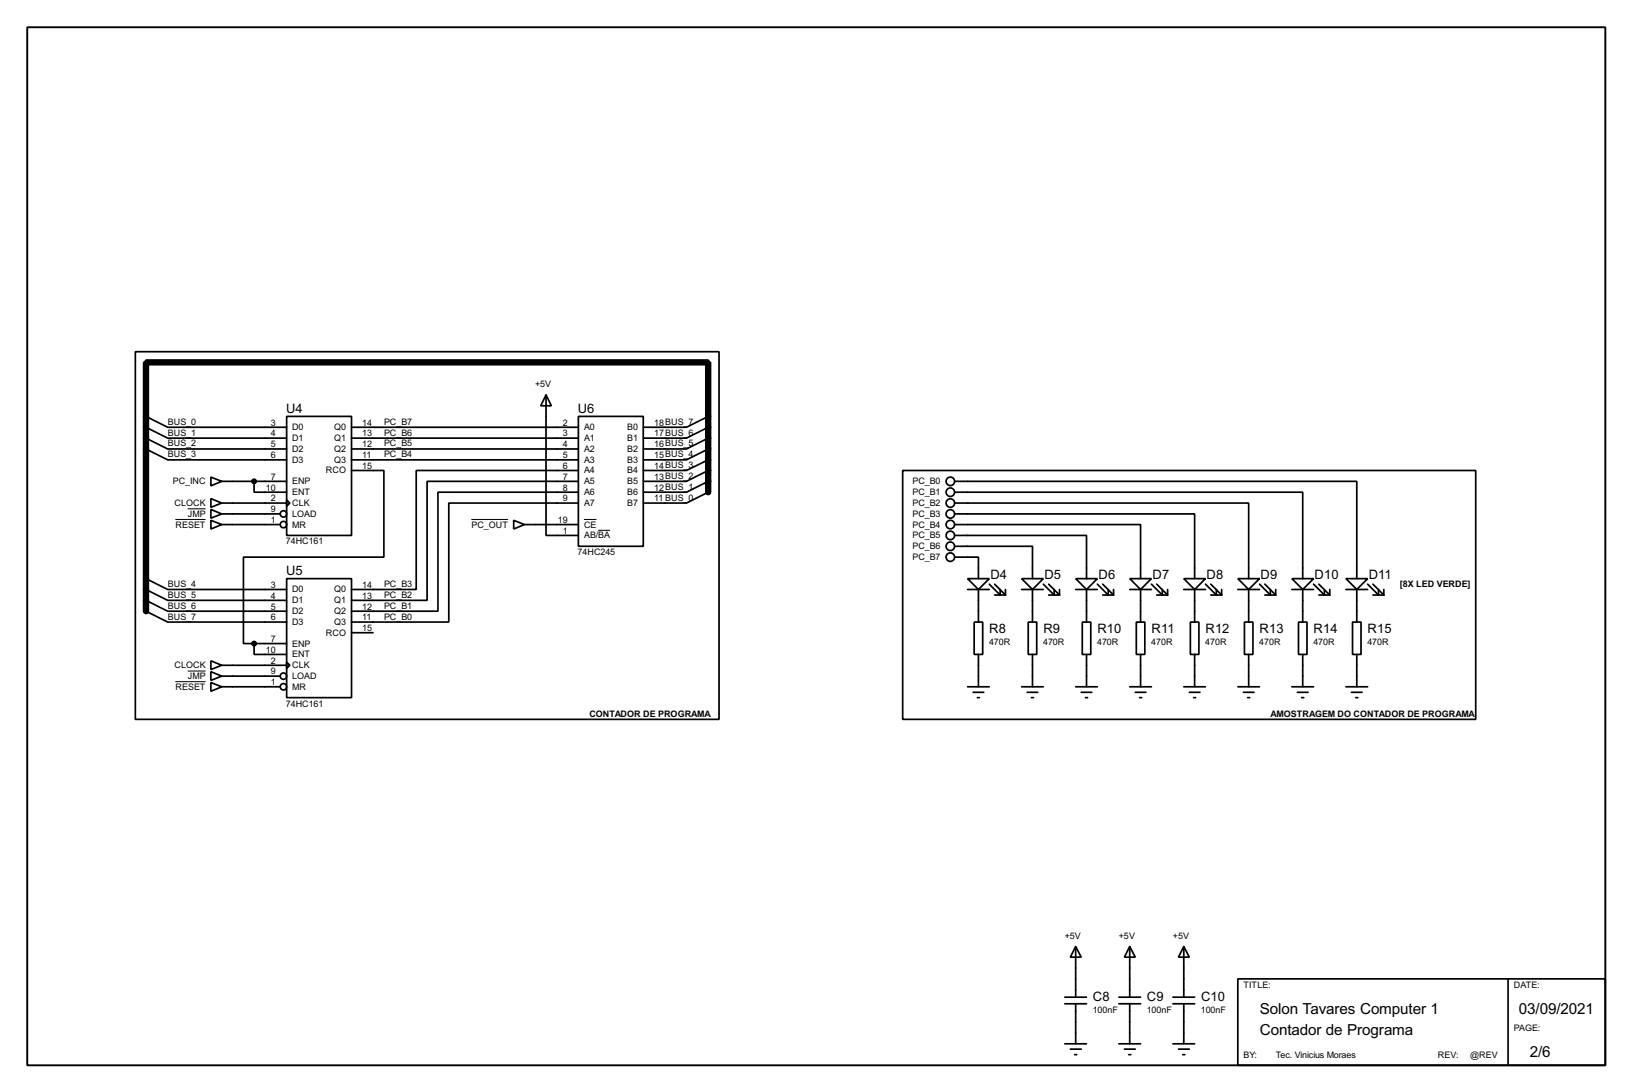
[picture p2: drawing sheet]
<svg xmlns="http://www.w3.org/2000/svg" width="383mm" height="256mm" viewBox="0 0 383 256" stroke-linecap="round" stroke-linejoin="round" font-family="sans-serif">
<path d="M6.4 6.4h370.8v243.8h-370.8z" fill="none" stroke="#000" stroke-width=".45"/>
<g fill="none" stroke="#000" stroke-width=".4">
<path d="M31.8 82.6h137.2v86.4h-137.2zM34.3 97.8l5.1 2.6h28M67.4 97.8h15.2v28h-15.2zM128.3 92.8l1.3 2.5h-2.5zM128.3 92.8v33h7.6M135.9 97.8h15.3v30.5h-15.3zM166.4 97.8l-5.1 2.6h-10.1M34.3 105.5l5.1 2.5h28M34.3 102.9l5.1 2.6h28M34.3 100.4l5.1 2.5h28M49.6 117.1l2.5 1.1-2.5 1zM49.6 119.7l2.5 1-2.5 1z"/>
<path d="M49.6 112.1l2.5 1-2.5 1zM52.1 118.2h15.3M52.1 113.1h15.3M59.7 113.1v2.5h7.7M67.4 117.4l.7 .8-.7 .7zM82.6 110.5h7.6v20.4h-33v20.3h2.5M82.6 100.4h53.3M82.6 102.9h53.3M82.6 105.5h53.3M82.6 108h53.3M135.9 110.5h-38.1v28h-15.2M135.9 113.1h-35.5v27.9h-17.8"/>
<path d="M135.9 115.6h-33v28h-20.3M135.9 118.2h-30.4v27.9h-22.9M166.4 115.6l-5.1 2.6h-10.1M166.4 113.1l-5.1 2.5h-10.1M166.4 110.5l-5.1 2.6h-10.1M166.4 108l-5.1 2.5h-10.1M166.4 105.5l-5.1 2.5h-10.1M166.4 102.9l-5.1 2.6h-10.1M166.4 100.4l-5.1 2.5h-10.1M212.1 110.5h134.7v58.5h-134.7zM224.3 118.2h69.1v17.7M224.3 115.6h81.8v20.3"/>
<path d="M224.3 113.1h94.5v22.8M34.3 138.5l5.1 2.5h28M34.3 135.9l5.1 2.6h28M49.6 122.2l2.5 1-2.5 1.1zM52.1 120.7h13.7M52.1 123.2h13.7M67.4 135.9h15.2v28h-15.2zM120.7 122.2l2.5 1-2.5 1.1zM123.2 123.2h12.7M224.3 130.9h5.6v5M224.3 128.3h18.3v7.6M224.3 125.8h31v10.1"/>
<path d="M224.3 123.2h43.7v12.7M224.3 120.7h56.4v15.2M227.4 135.9h5.1l-2.6 2.6zM227.4 138.5h5.1M229.9 138.5v7.6M232.5 137.2l2.5 2.6v-1.3M233.7 137.2l2.6 2.6M233.7 139.8h2.6M236.3 138.5v1.3M240.1 135.9h5.1l-2.6 2.6zM240.1 138.5h5.1M242.6 138.5v7.6"/>
<path d="M245.2 137.2l2.5 2.6v-1.3M246.4 139.8h2.6M246.4 137.2l2.6 2.6M249 138.5v1.3M252.8 135.9h5.1l-2.6 2.6zM252.8 138.5h5.1M255.3 138.5v7.6M257.9 137.2l2.5 2.6v-1.3M259.1 139.8h2.6M259.1 137.2l2.6 2.6M261.7 138.5v1.3M265.5 135.9h5.1l-2.6 2.6z"/>
<path d="M265.5 138.5h5.1M268 138.5v7.6M270.6 137.2l2.5 2.6v-1.3M271.8 139.8h2.6M271.8 137.2l2.6 2.6M274.4 138.5v1.3M278.2 135.9h5.1l-2.6 2.6zM278.2 138.5h5.1M280.7 138.5v7.6M283.3 137.2l2.5 2.6v-1.3M284.5 139.8h2.6M284.5 137.2l2.6 2.6"/>
<path d="M287.1 138.5v1.3M290.9 135.9h5.1l-2.6 2.6zM290.9 138.5h5.1M293.4 138.5v7.6M296 137.2l2.5 2.6v-1.3M297.2 139.8h2.6M297.2 137.2l2.6 2.6M299.8 138.5v1.3M303.6 135.9h5.1l-2.6 2.6zM303.6 138.5h5.1M306.1 138.5v7.6M308.7 137.2l2.5 2.6v-1.3"/>
<path d="M309.9 139.8h2.6M309.9 137.2l2.6 2.6M312.5 138.5v1.3M316.3 135.9h5.1l-2.6 2.6zM316.3 138.5h5.1M318.8 138.5v7.6M321.4 137.2l2.5 2.6v-1.3M322.6 139.8h2.6M322.6 137.2l2.6 2.6M325.2 138.5v1.3M34.3 143.6l5.1 2.5h28M34.3 141l5.1 2.6h28"/>
<path d="M49.6 155.2l2.5 1.1-2.5 1zM49.6 157.8l2.5 1-2.5 1zM52.1 156.3h15.3M52.1 158.8h13.7M59.7 151.2v2.5h7.7M59.7 151.2h7.7M67.4 155.5l.7 .8-.7 .7zM82.6 148.6h5.1M228.9 146.1h2v7.6h-2zM229.9 153.7v7.6M241.6 146.1h2v7.6h-2zM242.6 153.7v7.6"/>
<path d="M254.3 146.1h2v7.6h-2zM255.3 153.7v7.6M267 146.1h2v7.6h-2zM268 153.7v7.6M279.7 146.1h2v7.6h-2zM280.7 153.7v7.6M292.4 146.1h2v7.6h-2zM293.4 153.7v7.6M305.1 146.1h2v7.6h-2zM306.1 153.7v7.6M317.8 146.1h2v7.6h-2zM318.8 153.7v7.6"/>
<path d="M49.6 160.3l2.5 1-2.5 1.1zM52.1 161.3h13.7M227.4 161.3h5.1M228.7 162.6h2.5M229.7 163.9h.5M240.1 161.3h5.1M241.4 162.6h2.5M242.4 163.9h.5M252.8 161.3h5.1M254.1 162.6h2.5M255.1 163.9h.5M265.5 161.3h5.1"/>
<path d="M266.8 162.6h2.5M267.8 163.9h.5M278.2 161.3h5.1M279.5 162.6h2.5M280.5 163.9h.5M290.9 161.3h5.1M292.2 162.6h2.5M293.2 163.9h.5M303.6 161.3h5.1M304.9 162.6h2.5M305.9 163.9h.5M316.3 161.3h5.1"/>
<path d="M317.6 162.6h2.5M318.6 163.9h.5M250.2 235.8h5.1M250.2 234.2h5.1M252.8 222.3l1.3 2.5h-2.6zM252.8 222.3v11.9M252.8 235.8v9.4M262.9 235.8h5.1M262.9 234.2h5.1M265.5 222.3l1.3 2.5h-2.6zM265.5 222.3v11.9M265.5 235.8v9.4"/>
<path d="M275.6 235.8h5.1M275.6 234.2h5.1M278.2 222.3l1.3 2.5h-2.6zM278.2 222.3v11.9M278.2 235.8v9.4M290.9 229.9h86.3v20.3h-86.3zM354.4 229.9v20.3M250.2 245.2h5.1M251.5 246.4h2.6M252.5 247.7h.5M262.9 245.2h5.1M264.2 246.4h2.6"/>
<path d="M265.2 247.7h.5M275.6 245.2h5.1M276.9 246.4h2.6M277.9 247.7h.5"/>
<circle cx="223.3" cy="115.6" r="1"/>
<circle cx="223.3" cy="118.2" r="1"/>
<circle cx="223.3" cy="113.1" r="1"/>
<circle cx="66.6" cy="120.7" r=".75"/>
<circle cx="66.6" cy="123.2" r=".75"/>
<circle cx="223.3" cy="128.3" r="1"/>
<circle cx="223.3" cy="120.7" r="1"/>
<circle cx="223.3" cy="123.2" r="1"/>
<circle cx="223.3" cy="130.9" r="1"/>
<circle cx="223.3" cy="125.8" r="1"/>
<circle cx="66.6" cy="158.8" r=".75"/>
<circle cx="66.6" cy="161.3" r=".75"/>
</g>
<path d="M166.4 115.6v-30.5h-132.1v58.5" fill="none" stroke="#000" stroke-width="1.5"/>
<g fill="#000" stroke="#000" stroke-width=".4">
<circle cx="59.7" cy="113.1" r=".5"/>
<circle cx="59.7" cy="151.2" r=".5"/>
</g>
<path d="M44.1 119.5h4.2M41.2 122h7.1M110.8 122h8.6M137.2 122h3M140.6 124.6h2.8M44.1 157.6h4.2M41.2 160.1h7.1" fill="none" stroke="#000" stroke-width=".23"/>
<g font-size="4">
<text x="296" y="238.1">Solon Tavares Computer 1</text>
<text x="356.9" y="238.1">03/09/2021</text>
<text x="296" y="243.1">Contador de Programa</text>
<text x="359.5" y="248.2">2/6</text>
</g>
<g font-size="3.4">
<text x="67.2" y="97">U4</text>
<text x="135.8" y="97">U6</text>
<text x="67.2" y="135.1">U5</text>
<text x="232.7" y="136">D4</text>
<text x="245.4" y="136">D5</text>
<text x="258.1" y="136">D6</text>
<text x="270.8" y="136">D7</text>
<text x="283.5" y="136">D8</text>
<text x="296.2" y="136">D9</text>
<text x="308.9" y="136">D10</text>
<text x="321.6" y="136">D11</text>
<text x="232.5" y="148.7">R8</text>
<text x="245.2" y="148.7">R9</text>
<text x="257.9" y="148.7">R10</text>
<text x="270.6" y="148.7">R11</text>
<text x="283.3" y="148.7">R12</text>
<text x="296" y="148.7">R13</text>
<text x="308.7" y="148.7">R14</text>
<text x="321.4" y="148.7">R15</text>
<text x="256.8" y="235">C8</text>
<text x="269.5" y="235">C9</text>
<text x="282.2" y="235">C10</text>
</g>
<g font-size="2.4">
<text x="125.8" y="90.9">+5V</text>
<text x="39.4" y="99.8">BUS_0</text>
<text x="63.7" y="100">3</text>
<text x="68.6" y="101.1">D0</text>
<text x="78.5" y="101.1">Q0</text>
<text x="85.1" y="100">14</text>
<text x="90.2" y="99.8">PC_B7</text>
<text x="132.3" y="100">2</text>
<text x="137.2" y="101.1">A0</text>
<text x="147.4" y="101.1">B0</text>
<text x="153.7" y="100">18BUS_7</text>
<text x="39.4" y="107.4">BUS_3</text>
<text x="39.4" y="104.9">BUS_2</text>
<text x="39.4" y="102.3">BUS_1</text>
<text x="63.7" y="102.5">4</text>
<text x="63.7" y="105.1">5</text>
<text x="63.7" y="107.6">6</text>
<text x="68.6" y="103.6">D1</text>
<text x="68.6" y="106.2">D2</text>
<text x="78.5" y="103.6">Q1</text>
<text x="78.5" y="106.2">Q2</text>
<text x="85.1" y="102.5">13</text>
<text x="85.1" y="105.1">12</text>
<text x="85.1" y="107.6">11</text>
<text x="90.2" y="102.3">PC_B6</text>
<text x="90.2" y="104.9">PC_B5</text>
<text x="90.2" y="107.4">PC_B4</text>
<text x="132.3" y="102.5">3</text>
<text x="132.3" y="105.1">4</text>
<text x="132.3" y="107.6">5</text>
<text x="137.2" y="103.6">A1</text>
<text x="137.2" y="106.2">A2</text>
<text x="147.4" y="103.6">B1</text>
<text x="147.4" y="106.2">B2</text>
<text x="153.7" y="102.5">17BUS_6</text>
<text x="153.7" y="105.1">16BUS_5</text>
<text x="153.7" y="107.6">15BUS_4</text>
<text x="40.6" y="113.8">PC_INC</text>
<text x="63.7" y="112.7">7</text>
<text x="68.6" y="108.7">D3</text>
<text x="68.6" y="113.8">ENP</text>
<text x="76.6" y="111.2">RCO</text>
<text x="78.5" y="108.7">Q3</text>
<text x="85.1" y="110.1">15</text>
<text x="132.3" y="110.1">6</text>
<text x="132.3" y="112.7">7</text>
<text x="137.2" y="108.7">A3</text>
<text x="137.2" y="111.2">A4</text>
<text x="137.2" y="113.8">A5</text>
<text x="147.4" y="108.7">B3</text>
<text x="147.4" y="111.2">B4</text>
<text x="147.4" y="113.8">B5</text>
<text x="153.7" y="110.1">14BUS_3</text>
<text x="153.7" y="112.7">13BUS_2</text>
<text x="214.4" y="113.8">PC_B0</text>
<text x="41" y="118.9">CLOCK</text>
<text x="62.5" y="115.2">10</text>
<text x="63.7" y="117.8">2</text>
<text x="68.6" y="116.3">ENT</text>
<text x="68.6" y="118.9">CLK</text>
<text x="132.3" y="115.2">8</text>
<text x="132.3" y="117.8">9</text>
<text x="137.2" y="116.3">A6</text>
<text x="137.2" y="118.9">A7</text>
<text x="147.4" y="116.3">B6</text>
<text x="147.4" y="118.9">B7</text>
<text x="153.7" y="115.2">12BUS_1</text>
<text x="153.7" y="117.8">11 BUS_0</text>
<text x="214.4" y="116.3">PC_B1</text>
<text x="214.4" y="118.9">PC_B2</text>
<text x="41.2" y="123.9">RESET</text>
<text x="44.1" y="121.4">JMP</text>
<text x="63.7" y="120.3">9</text>
<text x="63.7" y="122.8">1</text>
<text x="68.6" y="121.4">LOAD</text>
<text x="68.6" y="123.9">MR</text>
<text x="110.8" y="123.9">PC_OUT</text>
<text x="131.1" y="122.8">19</text>
<text x="132.3" y="125.4">1</text>
<text x="137.2" y="123.9">CE</text>
<text x="214.4" y="121.4">PC_B3</text>
<text x="214.4" y="123.9">PC_B4</text>
<text x="67.2" y="127.9">74HC161</text>
<text x="135.7" y="130.4">74HC245</text>
<text x="137.2" y="126.5">AB/BA</text>
<text x="214.4" y="129">PC_B6</text>
<text x="214.4" y="126.5">PC_B5</text>
<text x="214.4" y="131.6">PC_B7</text>
<text x="39.4" y="137.9">BUS_4</text>
<text x="90.2" y="137.9">PC_B3</text>
<text x="329" y="137.8">[8X LED VERDE]</text>
<text x="39.4" y="143">BUS_6</text>
<text x="39.4" y="140.4">BUS_5</text>
<text x="63.7" y="138.1">3</text>
<text x="63.7" y="140.6">4</text>
<text x="63.7" y="143.2">5</text>
<text x="68.6" y="139.2">D0</text>
<text x="68.6" y="141.7">D1</text>
<text x="78.5" y="139.2">Q0</text>
<text x="78.5" y="141.7">Q1</text>
<text x="85.1" y="138.1">14</text>
<text x="85.1" y="140.6">13</text>
<text x="85.1" y="143.2">12</text>
<text x="90.2" y="140.4">PC_B2</text>
<text x="90.2" y="143">PC_B1</text>
<text x="39.4" y="145.5">BUS_7</text>
<text x="63.7" y="145.7">6</text>
<text x="68.6" y="144.3">D2</text>
<text x="68.6" y="146.8">D3</text>
<text x="76.6" y="149.3">RCO</text>
<text x="78.5" y="144.3">Q2</text>
<text x="78.5" y="146.8">Q3</text>
<text x="85.1" y="145.7">11</text>
<text x="85.1" y="148.2">15</text>
<text x="90.2" y="145.5">PC_B0</text>
<text x="62.5" y="153.3">10</text>
<text x="63.7" y="150.8">7</text>
<text x="63.7" y="155.9">2</text>
<text x="68.6" y="151.9">ENP</text>
<text x="68.6" y="154.4">ENT</text>
<text x="232.4" y="151.6">470R</text>
<text x="245.1" y="151.6">470R</text>
<text x="257.8" y="151.6">470R</text>
<text x="270.5" y="151.6">470R</text>
<text x="283.2" y="151.6">470R</text>
<text x="295.9" y="151.6">470R</text>
<text x="308.6" y="151.6">470R</text>
<text x="321.3" y="151.6">470R</text>
<text x="41" y="157">CLOCK</text>
<text x="44.1" y="159.5">JMP</text>
<text x="63.7" y="158.4">9</text>
<text x="63.7" y="160.9">1</text>
<text x="68.6" y="157">CLK</text>
<text x="68.6" y="159.5">LOAD</text>
<text x="41.2" y="162">RESET</text>
<text x="67.2" y="166">74HC161</text>
<text x="68.6" y="162">MR</text>
<text x="138.5" y="168.3">CONTADOR DE PROGRAMA</text>
<text x="298.5" y="168.3">AMOSTRAGEM DO CONTADOR DE PROGRAMA</text>
<text x="250.2" y="220.5">+5V</text>
<text x="262.9" y="220.5">+5V</text>
<text x="275.6" y="220.5">+5V</text>
<text x="292.2" y="232.1">TITLE:</text>
<text x="355.7" y="232.1">DATE:</text>
<text x="256.8" y="238">100nF</text>
<text x="269.5" y="238">100nF</text>
<text x="282.2" y="238">100nF</text>
<text x="355.7" y="242.2">PAGE:</text>
<text x="292.2" y="248.6">BY:</text>
<text x="299.8" y="248.6">Tec. Vinicius Moraes</text>
<text x="337.9" y="248.6">REV:</text>
<text x="345.5" y="248.6">@REV</text>
</g>
</svg>
